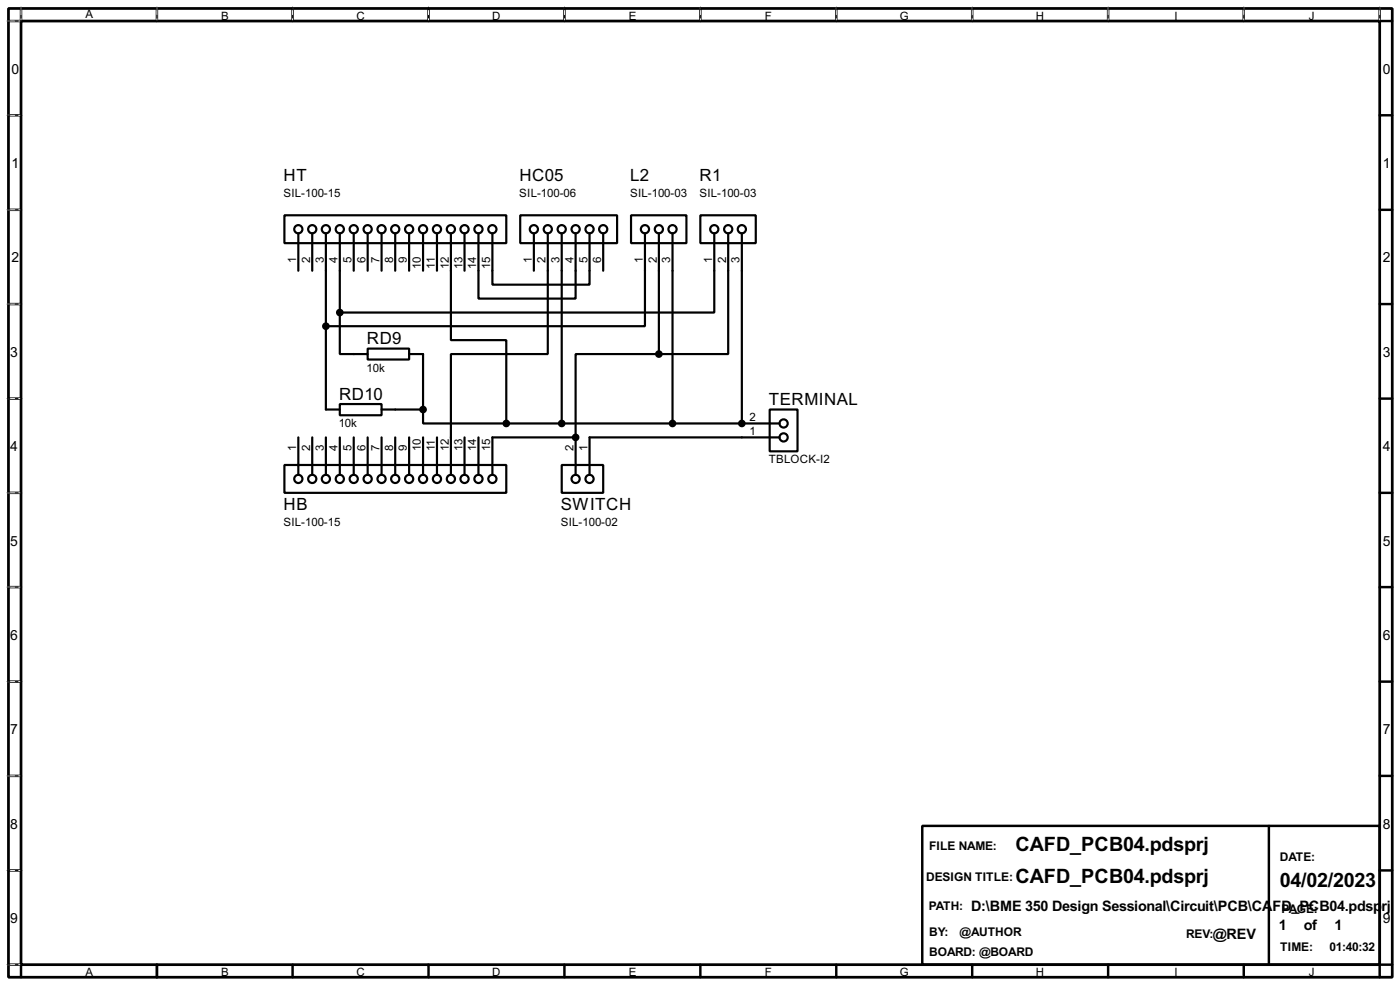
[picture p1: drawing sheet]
<svg xmlns="http://www.w3.org/2000/svg" width="256mm" height="180mm" viewBox="0 0 256 180" stroke-linecap="round" stroke-linejoin="round" font-family="sans-serif">
<path d="M1.6 1.6h253.5v177.3h-253.5zM3.9 3.9h248.9v172.7h-248.9z" fill="none" stroke="#000" stroke-width=".5"/>
<g fill="none" stroke="#000" stroke-width=".45">
<path d="M3.9 1.6v2.3h-2.3M28.8 1.6v2.3M53.6 1.6v2.3M78.5 1.6v2.3M103.4 1.6v2.3M128.3 1.6v2.3M153.2 1.6v2.3M178.1 1.6v2.3M203 1.6v2.3M227.9 1.6v2.3M252.8 1.6v2.3h2.3M1.6 21.1h2.3"/>
<path d="M1.6 38.4h2.3M252.8 21.1h2.3M252.8 38.4h2.3M1.6 55.7h2.3M252.8 55.7h2.3M1.6 73h2.3M252.8 73h2.3M1.6 90.2h2.3M252.8 90.2h2.3M1.6 107.5h2.3M252.8 107.5h2.3M1.6 124.8h2.3"/>
<path d="M252.8 124.8h2.3M1.6 142h2.3M1.6 159.3h2.3M169 151.2h83.8v25.4h-83.8zM232.5 151.2v25.4M252.8 142h2.3M252.8 159.3h2.3M1.6 176.6h2.3v2.3M28.8 176.6v2.3M53.6 176.6v2.3M78.5 176.6v2.3M103.4 176.6v2.3"/>
<path d="M128.3 176.6v2.3M153.2 176.6v2.3M178.1 176.6v2.3M203 176.6v2.3M227.9 176.6v2.3M255.1 176.6h-2.3v2.3"/>
</g>
<g fill="none" stroke="#fff" stroke-width=".18">
<path d="M1.3 3.9h2.3M3.9 1.3v2.3M28.8 1.3v2.3M53.6 1.3v2.3M78.5 1.3v2.3M103.4 1.3v2.3M128.3 1.3v2.3M153.2 1.3v2.3M178.1 1.3v2.3M203 1.3v2.3M227.9 1.3v2.3M252.8 1.3v2.3"/>
<path d="M1.3 21.1h2.3M1.3 38.4h2.3M1.3 55.7h2.3M1.3 73h2.3M1.3 90.2h2.3M1.3 107.5h2.3M1.3 124.8h2.3M1.3 142h2.3M1.3 159.3h2.3M1.3 176.6h2.3"/>
</g>
<g fill="none" stroke="#000" stroke-width=".18" stroke-dasharray=".5 1">
<path d="M1.3 3.9h2.3M3.9 1.3v2.3M28.8 1.3v2.3M53.6 1.3v2.3M78.5 1.3v2.3M103.4 1.3v2.3M128.3 1.3v2.3M153.2 1.3v2.3M178.1 1.3v2.3M203 1.3v2.3M227.9 1.3v2.3M252.8 1.3v2.3"/>
<path d="M1.3 21.1h2.3M1.3 38.4h2.3M1.3 55.7h2.3M1.3 73h2.3M1.3 90.2h2.3M1.3 107.5h2.3M1.3 124.8h2.3M1.3 142h2.3M1.3 159.3h2.3M1.3 176.6h2.3"/>
</g>
<g fill="none" stroke="#000" stroke-width=".4">
<path d="M52.1 39.4h40.7v5.1h-40.7zM95.3 39.4h17.8v5.1h-17.8zM115.6 39.4h10.2v5.1h-10.2zM128.3 39.4h10.2v5.1h-10.2zM54.7 42.7v6.9M57.2 42.7v6.9M59.7 42.7v32.3h2.6M62.3 57.2v7.6h5.1M62.3 42.7v14.5M64.8 42.7v6.9M67.4 42.7v6.9M69.9 42.7v6.9"/>
<path d="M72.4 42.7v6.9M75 42.7v6.9M77.5 42.7v6.9M80.1 42.7v6.9M82.6 42.7v19.6h10.2v15.2M85.1 42.7v6.9M87.7 42.7v12h17.8v-12M90.2 42.7v9.4h17.8v-9.4M97.8 42.7v6.9M100.4 42.7v22.1h-17.8v22.1M102.9 42.7v34.8M110.5 42.7v6.9"/>
<path d="M118.2 42.7v17h-58.5M120.7 42.7v22.1M123.2 42.7v34.8M130.9 42.7v14.5h-68.6M133.4 42.7v22.1h-12.7M135.9 42.7v34.8M62.3 74h7.6v2h-7.6zM67.4 63.8h7.6v2h-7.6zM69.9 75h7.6M75 64.8h2.5v10.2M77.5 75v2.5h15.3M92.8 77.5h50"/>
<path d="M120.7 64.8h-15.2v15.3M141 75h5.1v7.6h-5.1zM52.1 85.1h40.7v5.1h-40.7zM54.7 80.1v6.8M57.2 80.1v6.8M59.7 80.1v6.8M62.3 80.1v6.8M64.8 80.1v6.8M67.4 80.1v6.8M69.9 80.1v6.8M72.4 80.1v6.8M75 80.1v6.8"/>
<path d="M77.5 80.1v6.8M80.1 80.1v6.8M85.1 80.1v6.8M87.7 80.1v6.8M102.9 85.1h7.6v5.1h-7.6zM105.5 80.1h-15.3v6.8M105.5 80.1v6.8M142.8 80.1h-34.8v6.8"/>
<circle cx="54.6" cy="42" r=".75"/>
<circle cx="57.2" cy="42" r=".75"/>
<circle cx="59.7" cy="42" r=".75"/>
<circle cx="62.2" cy="42" r=".75"/>
<circle cx="64.8" cy="42" r=".75"/>
<circle cx="67.3" cy="42" r=".75"/>
<circle cx="69.9" cy="42" r=".75"/>
<circle cx="72.4" cy="42" r=".75"/>
<circle cx="74.9" cy="42" r=".75"/>
<circle cx="77.5" cy="42" r=".75"/>
<circle cx="80" cy="42" r=".75"/>
<circle cx="82.6" cy="42" r=".75"/>
<circle cx="85.1" cy="42" r=".75"/>
<circle cx="87.6" cy="42" r=".75"/>
<circle cx="90.2" cy="42" r=".75"/>
<circle cx="97.8" cy="42" r=".75"/>
<circle cx="100.3" cy="42" r=".75"/>
<circle cx="102.9" cy="42" r=".75"/>
<circle cx="105.4" cy="42" r=".75"/>
<circle cx="108" cy="42" r=".75"/>
<circle cx="110.5" cy="42" r=".75"/>
<circle cx="118.1" cy="42" r=".75"/>
<circle cx="120.7" cy="42" r=".75"/>
<circle cx="123.2" cy="42" r=".75"/>
<circle cx="130.8" cy="42" r=".75"/>
<circle cx="133.4" cy="42" r=".75"/>
<circle cx="135.9" cy="42" r=".75"/>
<circle cx="143.5" cy="77.5" r=".75"/>
<circle cx="54.6" cy="87.7" r=".75"/>
<circle cx="57.2" cy="87.7" r=".75"/>
<circle cx="59.7" cy="87.7" r=".75"/>
<circle cx="62.2" cy="87.7" r=".75"/>
<circle cx="64.8" cy="87.7" r=".75"/>
<circle cx="67.3" cy="87.7" r=".75"/>
<circle cx="69.9" cy="87.7" r=".75"/>
<circle cx="72.4" cy="87.7" r=".75"/>
<circle cx="74.9" cy="87.7" r=".75"/>
<circle cx="77.5" cy="87.7" r=".75"/>
<circle cx="80" cy="87.7" r=".75"/>
<circle cx="82.6" cy="87.7" r=".75"/>
<circle cx="85.1" cy="87.7" r=".75"/>
<circle cx="87.6" cy="87.7" r=".75"/>
<circle cx="90.2" cy="87.7" r=".75"/>
<circle cx="105.4" cy="87.7" r=".75"/>
<circle cx="108" cy="87.7" r=".75"/>
<circle cx="143.5" cy="80.1" r=".75"/>
</g>
<g fill="#000">
<circle cx="135.9" cy="77.5" r=".2"/>
<circle cx="105.5" cy="80.1" r=".2"/>
</g>
<g fill="#000" stroke="#000" stroke-width=".4">
<circle cx="59.7" cy="59.7" r=".5"/>
<circle cx="62.2" cy="57.2" r=".5"/>
<circle cx="77.5" cy="75" r=".5"/>
<circle cx="92.7" cy="77.5" r=".5"/>
<circle cx="102.9" cy="77.5" r=".5"/>
<circle cx="120.7" cy="64.8" r=".5"/>
<circle cx="123.2" cy="77.5" r=".5"/>
<circle cx="135.9" cy="77.5" r=".5"/>
<circle cx="105.4" cy="80.1" r=".5"/>
</g>
<g font-size="4.1">
<text x="186" y="155.8">CAFD_PCB04.pdsprj</text>
<text x="186" y="161.7">CAFD_PCB04.pdsprj</text>
<text x="234.5" y="162.4">04/02/2023</text>
</g>
<g font-size="3.5">
<text x="52" y="33.2">HT</text>
<text x="95.2" y="33.2">HC05</text>
<text x="115.5" y="33.2">L2</text>
<text x="128.2" y="33.2">R1</text>
<text x="67.2" y="63">RD9</text>
<text x="62.1" y="73.2">RD10</text>
<text x="140.9" y="74.1">TERMINAL</text>
<text x="52" y="93.3">HB</text>
<text x="102.8" y="93.3">SWITCH</text>
</g>
<g font-size="3">
<text x="177.9" y="166.7">D:\BME 350 Design Sessional\Circuit\PCB\CA</text>
<text x="233.1" y="166.7">FD_PCB04.pdsp</text>
<text x="253.1" y="166.7">rj</text>
<text x="222.2" y="171.8">@REV</text>
<text x="234.3" y="170.3">1</text>
<text x="238.9" y="170.3">of</text>
<text x="244.5" y="170.3">1</text>
</g>
<g font-size="2.9">
<text x="2.1" y="13.5">0</text>
<text x="253.4" y="13.5">0</text>
<text x="2.1" y="30.7">1</text>
<text x="253.4" y="30.7">1</text>
<text x="2.1" y="48">2</text>
<text x="253.4" y="48">2</text>
<text x="1.9" y="65.3">3</text>
<text x="253.4" y="65.3">3</text>
<text x="1.9" y="82.5">4</text>
<text x="253.4" y="82.5">4</text>
<text x="1.9" y="99.9">5</text>
<text x="253.4" y="99.9">5</text>
<text x="1.9" y="117.1">6</text>
<text x="253.4" y="117.1">6</text>
<text x="1.9" y="134.4">7</text>
<text x="253.4" y="134.4">7</text>
<text x="1.9" y="151.7">8</text>
<text x="253.4" y="151.7">8</text>
<text x="1.9" y="168.9">9</text>
<text x="253.4" y="168.9">9</text>
</g>
<g font-size="2.5">
<text x="170.2" y="155.6">FILE NAME:</text>
<text x="169.7" y="161.2">DESIGN TITLE:</text>
<text x="234.5" y="157.7">DATE:</text>
<text x="170.1" y="166.5">PATH:</text>
<text x="234.8" y="167.1">PAGE:</text>
<text x="170.2" y="171.4">BY:</text>
<text x="175.8" y="171.4">@AUTHOR</text>
<text x="217.3" y="171.6">REV:</text>
<text x="170.2" y="175">BOARD: @BOARD</text>
<text x="234.5" y="174.1">TIME:</text>
<text x="243.6" y="174.1">01:40:32</text>
</g>
<g font-size="2.4">
<text x="15.6" y="3.4">A</text>
<text x="40.5" y="3.6">B</text>
<text x="65.3" y="3.6">C</text>
<text x="90.2" y="3.6">D</text>
<text x="115.2" y="3.6">E</text>
<text x="140.1" y="3.6">F</text>
<text x="164.8" y="3.6">G</text>
<text x="189.8" y="3.6">H</text>
<text x="215.1" y="3.6">I</text>
<text x="239.8" y="3.6">J</text>
<text x="51.9" y="36.1">SIL-100-15</text>
<text x="95.1" y="36.1">SIL-100-06</text>
<text x="115.4" y="36.1">SIL-100-03</text>
<text x="128.1" y="36.1">SIL-100-03</text>
<text x="54.2" y="48.2" transform="rotate(-90 54.2 48.2)">1</text>
<text x="56.8" y="48.1" transform="rotate(-90 56.8 48.1)">2</text>
<text x="59.3" y="48.2" transform="rotate(-90 59.3 48.2)">3</text>
<text x="61.9" y="48.2" transform="rotate(-90 61.9 48.2)">4</text>
<text x="64.4" y="48.2" transform="rotate(-90 64.4 48.2)">5</text>
<text x="66.9" y="48.2" transform="rotate(-90 66.9 48.2)">6</text>
<text x="69.5" y="48.2" transform="rotate(-90 69.5 48.2)">7</text>
<text x="72" y="48.2" transform="rotate(-90 72 48.2)">8</text>
<text x="74.6" y="48.2" transform="rotate(-90 74.6 48.2)">9</text>
<text x="77.1" y="49.3" transform="rotate(-90 77.1 49.3)">10</text>
<text x="79.7" y="49.2" transform="rotate(-90 79.7 49.2)">11</text>
<text x="82.2" y="49.3" transform="rotate(-90 82.2 49.3)">12</text>
<text x="84.7" y="49.3" transform="rotate(-90 84.7 49.3)">13</text>
<text x="87.3" y="49.3" transform="rotate(-90 87.3 49.3)">14</text>
<text x="89.8" y="49.3" transform="rotate(-90 89.8 49.3)">15</text>
<text x="97.4" y="48.2" transform="rotate(-90 97.4 48.2)">1</text>
<text x="100" y="48.2" transform="rotate(-90 100 48.2)">2</text>
<text x="102.5" y="48.2" transform="rotate(-90 102.5 48.2)">3</text>
<text x="105.1" y="48.2" transform="rotate(-90 105.1 48.2)">4</text>
<text x="107.6" y="48.2" transform="rotate(-90 107.6 48.2)">5</text>
<text x="110.1" y="48.2" transform="rotate(-90 110.1 48.2)">6</text>
<text x="117.8" y="48.2" transform="rotate(-90 117.8 48.2)">1</text>
<text x="120.3" y="48.2" transform="rotate(-90 120.3 48.2)">2</text>
<text x="122.8" y="48.2" transform="rotate(-90 122.8 48.2)">3</text>
<text x="130.5" y="48.2" transform="rotate(-90 130.5 48.2)">1</text>
<text x="133" y="48.2" transform="rotate(-90 133 48.2)">2</text>
<text x="135.5" y="48.2" transform="rotate(-90 135.5 48.2)">3</text>
<text x="67.2" y="68">10k</text>
<text x="137.3" y="77.1">2</text>
<text x="54.3" y="82.6" transform="rotate(-90 54.3 82.6)">1</text>
<text x="56.8" y="82.6" transform="rotate(-90 56.8 82.6)">2</text>
<text x="59.3" y="82.6" transform="rotate(-90 59.3 82.6)">3</text>
<text x="61.9" y="82.6" transform="rotate(-90 61.9 82.6)">4</text>
<text x="62.1" y="78.2">10k</text>
<text x="64.4" y="82.6" transform="rotate(-90 64.4 82.6)">5</text>
<text x="67" y="82.6" transform="rotate(-90 67 82.6)">6</text>
<text x="69.5" y="82.6" transform="rotate(-90 69.5 82.6)">7</text>
<text x="72" y="82.6" transform="rotate(-90 72 82.6)">8</text>
<text x="74.6" y="82.6" transform="rotate(-90 74.6 82.6)">9</text>
<text x="77.1" y="82.6" transform="rotate(-90 77.1 82.6)">10</text>
<text x="79.7" y="82.6" transform="rotate(-90 79.7 82.6)">11</text>
<text x="82.2" y="82.6" transform="rotate(-90 82.2 82.6)">12</text>
<text x="84.7" y="82.6" transform="rotate(-90 84.7 82.6)">13</text>
<text x="87.3" y="82.6" transform="rotate(-90 87.3 82.6)">14</text>
<text x="89.8" y="82.6" transform="rotate(-90 89.8 82.6)">15</text>
<text x="105.1" y="82.6" transform="rotate(-90 105.1 82.6)">2</text>
<text x="107.6" y="82.6" transform="rotate(-90 107.6 82.6)">1</text>
<text x="137.3" y="79.7">1</text>
<text x="140.8" y="84.8">TBLOCK-I2</text>
<text x="51.9" y="96.2">SIL-100-15</text>
<text x="102.7" y="96.2">SIL-100-02</text>
<text x="15.6" y="178.7">A</text>
<text x="40.5" y="178.7">B</text>
<text x="65.3" y="178.7">C</text>
<text x="90.2" y="178.7">D</text>
<text x="115.2" y="178.7">E</text>
<text x="140.1" y="178.7">F</text>
<text x="164.8" y="178.7">G</text>
<text x="189.8" y="178.7">H</text>
<text x="215.1" y="178.7">I</text>
<text x="239.8" y="178.7">J</text>
</g>
</svg>
